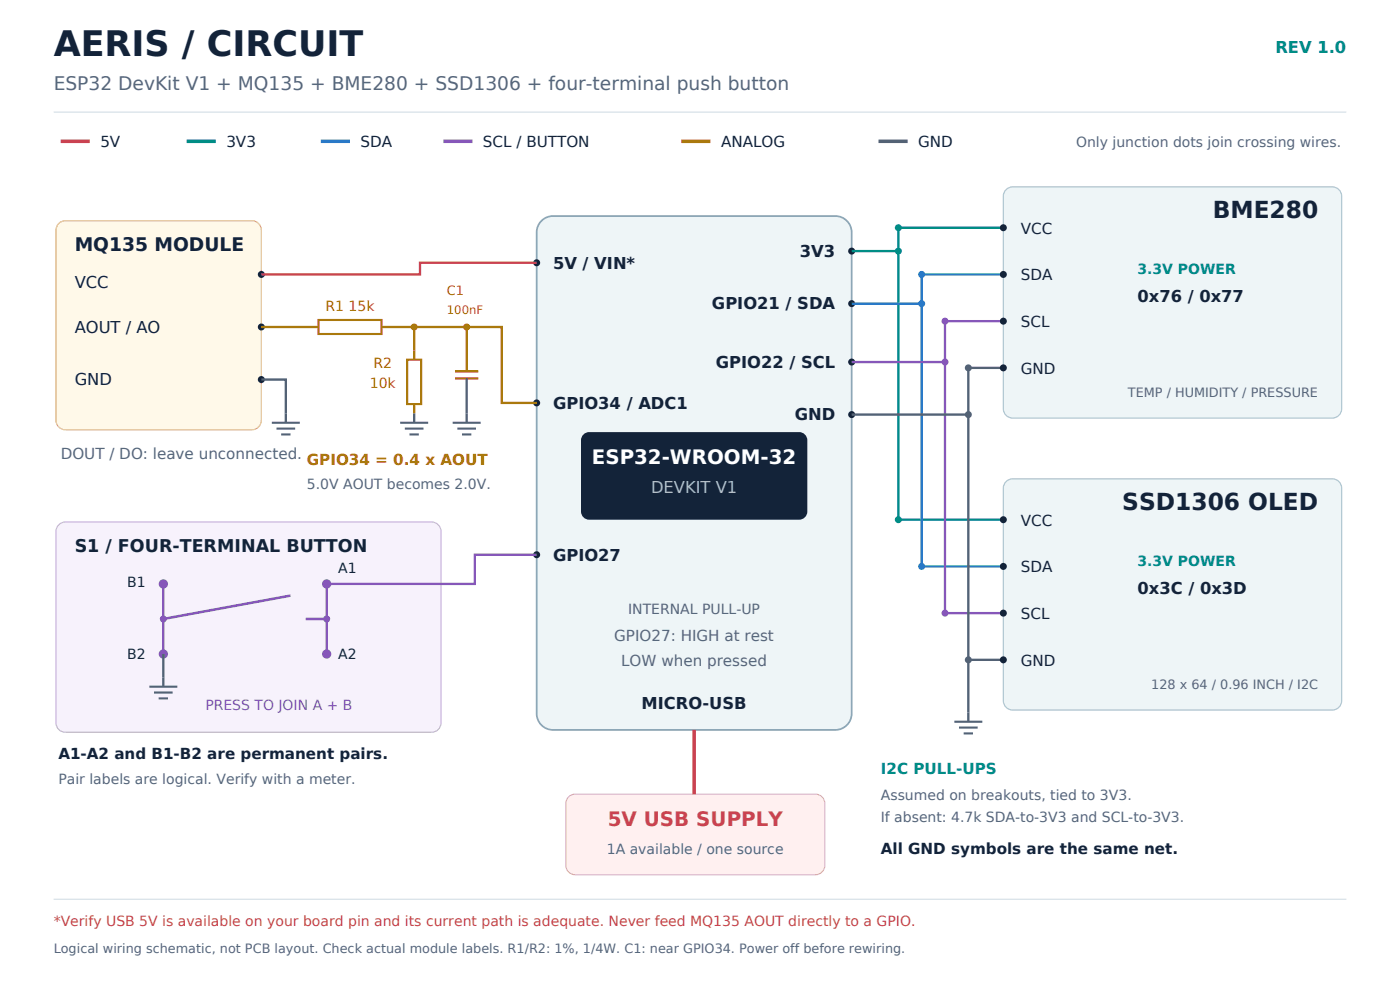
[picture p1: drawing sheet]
<svg xmlns="http://www.w3.org/2000/svg" width="423mm" height="296mm" viewBox="0 0 423 296" stroke-linecap="round" stroke-linejoin="round" font-family="sans-serif">
<path d="M16.2 33.9h390.9" fill="none" stroke="#d3dfe6" stroke-width=".35"/>
<path d="M18.3 42.7h8.9" fill="none" stroke="#ca4251" stroke-width="1.1" stroke-linecap="butt"/>
<path d="M56.4 42.7h8.9" fill="none" stroke="#008d85" stroke-width="1.1" stroke-linecap="butt"/>
<path d="M97 42.7h8.8" fill="none" stroke="#287aca" stroke-width="1.1" stroke-linecap="butt"/>
<path d="M134.1 42.7h8.8" fill="none" stroke="#8657b9" stroke-width="1.1" stroke-linecap="butt"/>
<path d="M206 42.7h8.8" fill="none" stroke="#aa790d" stroke-width="1.1" stroke-linecap="butt"/>
<path d="M265.6 42.7h8.9" fill="none" stroke="#536276" stroke-width="1.1" stroke-linecap="butt"/>
<path d="M163.4 67a4.9 4.9 0 0 1 3.8-1.7h85.4a4.9 4.9 0 0 1 4.9 4.9v145.3a4.9 4.9 0 0 1-4.9 5h-85.4a4.9 4.9 0 0 1-4.9-5v-145.3a4.9 4.9 0 0 1 1.1-3.2z" fill-rule="evenodd" fill="#eef5f7" stroke="#8da7b7" stroke-width=".53"/>
<g fill="#132339">
<path d="M176.6 131.1l1.6-.6h63.5a2.47 2.47 0 0 1 2.4 2.5v21.5a2.47 2.47 0 0 1-2.4 2.5h-63.5a2.47 2.47 0 0 1-2.5-2.5v-21.5a2.46 2.46 0 0 1 .9-1.9z" fill-rule="evenodd"/>
<circle cx="162.3" cy="79.4" r="1.06"/>
<circle cx="162.3" cy="121.7" r="1.06"/>
<circle cx="162.3" cy="167.6" r="1.06"/>
<circle cx="257.5" cy="75.8" r="1.06"/>
<circle cx="257.5" cy="91.7" r="1.06"/>
<circle cx="257.5" cy="109.4" r="1.06"/>
<circle cx="257.5" cy="125.2" r="1.06"/>
</g>
<path d="M17.6 67.7a2.82 2.82 0 0 1 2.2-1h56.4a2.82 2.82 0 0 1 2.8 2.8v57.5a2.82 2.82 0 0 1-2.8 2.8h-56.4a2.82 2.82 0 0 1-2.9-2.8v-57.5z" fill-rule="evenodd" fill="#fff9e9" stroke="#debf6d" stroke-width=".35"/>
<g fill="#132339">
<circle cx="79" cy="82.9" r="1.06"/>
<circle cx="79" cy="98.8" r="1.06"/>
<circle cx="79" cy="114.7" r="1.06"/>
</g>
<path d="M162.3 79.4h-35.3v3.5h-48" fill="none" stroke="#ca4251" stroke-width=".71" stroke-linecap="butt"/>
<path d="M79 98.8h17.3" fill="none" stroke="#aa790d" stroke-width=".71" stroke-linecap="butt"/>
<path d="M96.3 96.7h19.1v4.2h-19.1z" fill-rule="evenodd" fill="#fff" stroke="#aa790d" stroke-width=".63" stroke-linecap="butt"/>
<path d="M115.4 98.8h36.3v22.9h10.6" fill="none" stroke="#aa790d" stroke-width=".71" stroke-linecap="butt"/>
<g fill="#aa790d">
<circle cx="125.2" cy="98.8" r="1.06"/>
<circle cx="141.1" cy="98.8" r="1.06"/>
</g>
<path d="M125.2 105.8v2.9" fill="none" stroke="#aa790d" stroke-width=".71" stroke-linecap="butt"/>
<path d="M123.1 108.7h4.3v13.4h-4.3z" fill-rule="evenodd" fill="#fff" stroke="#aa790d" stroke-width=".63" stroke-linecap="butt"/>
<path d="M125.2 98.8v7M141.1 98.8v13.4M137.6 112.2h7M137.6 114.3h7M125.2 122.1v2.8" fill="none" stroke="#aa790d" stroke-width=".71" stroke-linecap="butt"/>
<path d="M79 114.7h7.4v13M141.1 114.3v13.4M125.2 124.9v2.8" fill="none" stroke="#536276" stroke-width=".71" stroke-linecap="butt"/>
<path d="M82.2 127.7h8.5M83.6 129.5h5.7M85 131.2h2.8M121 127.7h8.5M122.4 129.5h5.7M123.8 131.2h2.8M136.9 127.7h8.4M138.3 129.5h5.6M139.7 131.2h2.8" fill="none" stroke="#536276" stroke-width=".63" stroke-linecap="butt"/>
<path d="M257.5 75.8h14.1M271.6 68.8v88.2" fill="none" stroke="#008d85" stroke-width=".71" stroke-linecap="butt"/>
<circle cx="271.6" cy="75.8" r="1.06" fill="#008d85"/>
<path d="M271.6 68.8h31.8" fill="none" stroke="#008d85" stroke-width=".71" stroke-linecap="butt"/>
<circle cx="271.6" cy="68.8" r="1.06" fill="#008d85"/>
<path d="M271.6 157h31.8" fill="none" stroke="#008d85" stroke-width=".71" stroke-linecap="butt"/>
<circle cx="271.6" cy="157" r="1.06" fill="#008d85"/>
<path d="M257.5 91.7h21.2M278.7 82.9v88.2" fill="none" stroke="#287aca" stroke-width=".71" stroke-linecap="butt"/>
<circle cx="278.7" cy="91.7" r="1.06" fill="#287aca"/>
<path d="M278.7 82.9h24.7" fill="none" stroke="#287aca" stroke-width=".71" stroke-linecap="butt"/>
<circle cx="278.7" cy="82.9" r="1.06" fill="#287aca"/>
<path d="M278.7 171.1h24.7" fill="none" stroke="#287aca" stroke-width=".71" stroke-linecap="butt"/>
<circle cx="278.7" cy="171.1" r="1.06" fill="#287aca"/>
<path d="M285.8 97v88.2M257.5 109.4h28.3" fill="none" stroke="#8657b9" stroke-width=".71" stroke-linecap="butt"/>
<circle cx="285.7" cy="109.4" r="1.06" fill="#8657b9"/>
<path d="M285.8 97h17.6" fill="none" stroke="#8657b9" stroke-width=".71" stroke-linecap="butt"/>
<circle cx="285.7" cy="97" r="1.06" fill="#8657b9"/>
<path d="M285.8 185.2h17.6" fill="none" stroke="#8657b9" stroke-width=".71" stroke-linecap="butt"/>
<circle cx="285.7" cy="185.2" r="1.06" fill="#8657b9"/>
<path d="M292.8 111.1v88.2M257.5 125.2h35.3" fill="none" stroke="#536276" stroke-width=".71" stroke-linecap="butt"/>
<circle cx="292.8" cy="125.2" r="1.06" fill="#536276"/>
<path d="M292.8 111.1h10.6" fill="none" stroke="#536276" stroke-width=".71" stroke-linecap="butt"/>
<circle cx="292.8" cy="111.1" r="1.06" fill="#536276"/>
<path d="M292.8 199.3h10.6" fill="none" stroke="#536276" stroke-width=".71" stroke-linecap="butt"/>
<circle cx="292.8" cy="199.3" r="1.06" fill="#536276"/>
<path d="M292.8 199.3v18.7" fill="none" stroke="#536276" stroke-width=".71" stroke-linecap="butt"/>
<path d="M288.6 218h8.4M290 219.8h5.6M291.4 221.5h2.8" fill="none" stroke="#536276" stroke-width=".63" stroke-linecap="butt"/>
<path d="M304.4 57.1l1.8-.7h96.7a2.82 2.82 0 0 1 2.8 2.9v64.2a2.82 2.82 0 0 1-2.8 2.8h-96.7a2.82 2.82 0 0 1-2.8-2.8v-64.2a2.82 2.82 0 0 1 1-2.2z" fill-rule="evenodd" fill="#eef5f7" stroke="#aac1ce" stroke-width=".35"/>
<g fill="#132339">
<circle cx="303.4" cy="68.8" r="1.06"/>
<circle cx="303.4" cy="82.9" r="1.06"/>
<circle cx="303.4" cy="97" r="1.06"/>
<circle cx="303.4" cy="111.1" r="1.06"/>
</g>
<path d="M304.4 145.3l1.8-.7h96.7a2.82 2.82 0 0 1 2.8 2.9v64.2a2.82 2.82 0 0 1-2.8 2.8h-96.7a2.82 2.82 0 0 1-2.8-2.8v-64.2a2.82 2.82 0 0 1 1-2.2z" fill-rule="evenodd" fill="#eef5f7" stroke="#aac1ce" stroke-width=".35"/>
<g fill="#132339">
<circle cx="303.4" cy="157" r="1.06"/>
<circle cx="303.4" cy="171.1" r="1.06"/>
<circle cx="303.4" cy="185.2" r="1.06"/>
<circle cx="303.4" cy="199.3" r="1.06"/>
</g>
<path d="M18 158.3l1.8-.6h110.7a2.82 2.82 0 0 1 2.8 2.8v57.9a2.82 2.82 0 0 1-2.8 2.8h-110.7a2.82 2.82 0 0 1-2.9-2.8v-57.9a2.82 2.82 0 0 1 1.1-2.2z" fill-rule="evenodd" fill="#f7f2fc" stroke="#c2abd9" stroke-width=".35"/>
<path d="M49.4 176.4v21.2M98.8 176.4v21.2" fill="none" stroke="#8657b9" stroke-width=".71" stroke-linecap="butt"/>
<g fill="#8657b9">
<circle cx="49.4" cy="176.4" r="1.41"/>
<circle cx="49.4" cy="197.6" r="1.41"/>
<circle cx="98.8" cy="176.4" r="1.41"/>
<circle cx="98.8" cy="197.6" r="1.41"/>
<circle cx="49.4" cy="187" r="1.06"/>
<circle cx="98.8" cy="187" r="1.06"/>
</g>
<path d="M87.8 179.9l-38.4 7.1M92.4 187h6.4" fill="none" stroke="#8657b9" stroke-width=".78" stroke-linecap="butt"/>
<path d="M162.3 167.6h-18.7v8.8h-44.8" fill="none" stroke="#8657b9" stroke-width=".71" stroke-linecap="butt"/>
<path d="M49.4 197.6v9.8" fill="none" stroke="#536276" stroke-width=".71" stroke-linecap="butt"/>
<path d="M45.2 207.4h8.4M46.6 209.2h5.6M48 211h2.8" fill="none" stroke="#536276" stroke-width=".63" stroke-linecap="butt"/>
<path d="M172.2 240.5l1.7-.6h72.7a2.82 2.82 0 0 1 2.8 2.8v18.7a2.82 2.82 0 0 1-2.8 2.8h-72.7a2.82 2.82 0 0 1-2.8-2.8v-18.7a2.82 2.82 0 0 1 1.1-2.2z" fill-rule="evenodd" fill="#fff0f0" stroke="#ddb0b7" stroke-width=".35"/>
<path d="M209.9 220.5v19.4" fill="none" stroke="#ca4251" stroke-width="1.1" stroke-linecap="butt"/>
<path d="M16.2 271.6h390.9" fill="none" stroke="#d3dfe6" stroke-width=".35"/>
<text font-size="10.6" fill="#132339" x="16.2" y="16.9">AERIS / CIRCUIT</text>
<g font-size="7.1" fill="#132339">
<text x="366.7" y="66">BME280</text>
<text x="339.4" y="154.2">SSD1306 OLED</text>
</g>
<text font-size="6" fill="#fff" x="179" y="140.1">ESP32-WROOM-32</text>
<text font-size="6" fill="#ca4251" x="183.8" y="249.4">5V USB SUPPLY</text>
<text font-size="5.6" fill="#55677d" x="16.2" y="27.2">ESP32 DevKit V1 + MQ135 + BME280 + SSD1306 + four-terminal push button</text>
<text font-size="5.6" fill="#132339" x="22.6" y="75.8">MQ135 MODULE</text>
<text font-size="5.3" fill="#132339" x="22.6" y="166.9">S1 / FOUR-TERMINAL BUTTON</text>
<text font-size="4.9" fill="#008d85" x="385.6" y="15.9">REV 1.0</text>
<g font-size="4.9" fill="#132339">
<text x="241.9" y="77.6">3V3</text>
<text x="167.2" y="81.1">5V / VIN*</text>
<text x="22.6" y="87.1">VCC</text>
<text x="215.3" y="93.5">GPIO21 / SDA</text>
<text x="344" y="91.4">0x76 / 0x77</text>
<text x="22.6" y="100.5">AOUT / AO</text>
<text x="216.4" y="111.1">GPIO22 / SCL</text>
<text x="22.6" y="116.4">GND</text>
<text x="167.2" y="123.5">GPIO34 / ADC1</text>
<text x="240.3" y="127">GND</text>
<text x="167.2" y="169.3">GPIO27</text>
<text x="344" y="179.6">0x3C / 0x3D</text>
<text x="194" y="214.1">MICRO-USB</text>
</g>
<text font-size="4.9" fill="#abc2cc" x="196.9" y="148.9">DEVKIT V1</text>
<g font-size="4.6" fill="#132339">
<text x="30.3" y="44.5">5V</text>
<text x="68.4" y="44.5">3V3</text>
<text x="109" y="44.5">SDA</text>
<text x="146" y="44.5">SCL / BUTTON</text>
<text x="218" y="44.5">ANALOG</text>
<text x="277.6" y="44.5">GND</text>
<text x="308.7" y="70.6">VCC</text>
<text x="308.7" y="84.7">SDA</text>
<text x="308.7" y="98.8">SCL</text>
<text x="308.7" y="112.9">GND</text>
<text x="308.7" y="158.8">VCC</text>
<text x="308.7" y="172.9">SDA</text>
<text x="308.7" y="187">SCL</text>
<text x="308.7" y="201.1">GND</text>
<text x="17.6" y="229.3">A1-A2 and B1-B2 are permanent pairs.</text>
<text x="266.3" y="257.9">All GND symbols are the same net.</text>
</g>
<g font-size="4.6" fill="#55677d">
<text x="18.3" y="138.6">DOUT / DO: leave unconnected.</text>
<text x="185.7" y="193.7">GPIO27: HIGH at rest</text>
<text x="187.8" y="201.1">LOW when pressed</text>
</g>
<text font-size="4.6" fill="#aa790d" x="92.8" y="140.4">GPIO34 = 0.4 x AOUT</text>
<text font-size="4.6" fill="#008d85" x="266.3" y="233.9">I2C PULL-UPS</text>
<g font-size="4.2" fill="#55677d">
<text x="325.4" y="44.5">Only junction dots join crossing wires.</text>
<text x="92.8" y="147.8">5.0V AOUT becomes 2.0V.</text>
<text x="189.9" y="185.6">INTERNAL PULL-UP</text>
<text x="17.6" y="236.7">Pair labels are logical. Verify with a meter.</text>
<text x="266.3" y="241.7">Assumed on breakouts, tied to 3V3.</text>
<text x="266.3" y="248.4">If absent: 4.7k SDA-to-3V3 and SCL-to-3V3.</text>
<text x="183.5" y="257.9">1A available / one source</text>
</g>
<g font-size="4.2" fill="#008d85">
<text x="344" y="82.9">3.3V POWER</text>
<text x="344" y="171.1">3.3V POWER</text>
</g>
<g font-size="4.2" fill="#aa790d">
<text x="98.4" y="93.8">R1 15k</text>
<text x="112.9" y="111.1">R2</text>
<text x="111.8" y="117.1">10k</text>
</g>
<g font-size="4.2" fill="#132339">
<text x="102.3" y="173.2">A1</text>
<text x="38.5" y="177.4">B1</text>
<text x="38.5" y="199">B2</text>
<text x="102.3" y="199">A2</text>
</g>
<text font-size="4.2" fill="#8657b9" x="62.1" y="214.5">PRESS TO JOIN A + B</text>
<text font-size="4.2" fill="#ca4251" x="16.2" y="279.8">*Verify USB 5V is available on your board pin and its current path is adequate. Never feed MQ135 AOUT directly to a GPIO.</text>
<text font-size="3.9" fill="#aa790d" x="135.1" y="89.3">C1</text>
<g font-size="3.9" fill="#55677d">
<text x="341.1" y="119.9">TEMP / HUMIDITY / PRESSURE</text>
<text x="348.1" y="208.1">128 x 64 / 0.96 INCH / I2C</text>
<text x="16.2" y="287.9">Logical wiring schematic, not PCB layout. Check actual module labels. R1/R2: 1%, 1/4W. C1: near GPIO34. Power off before rewiring.</text>
</g>
<text font-size="3.5" fill="#aa790d" x="135.1" y="94.9">100nF</text>
</svg>
